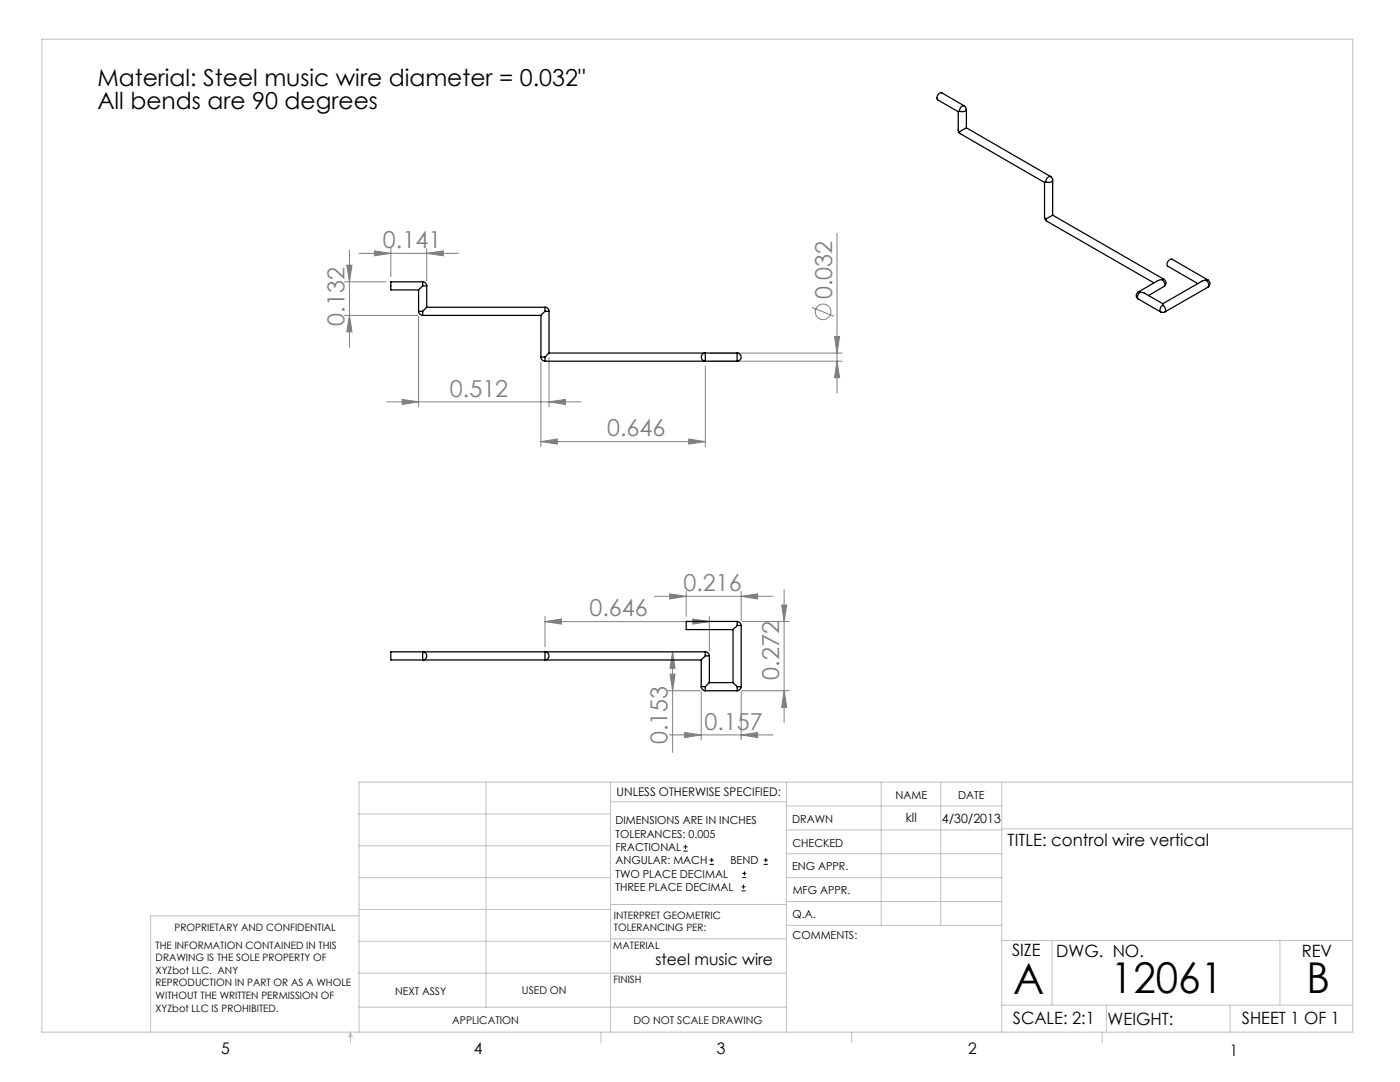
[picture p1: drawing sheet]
<svg xmlns="http://www.w3.org/2000/svg" width="279mm" height="216mm" viewBox="0 0 279 216" stroke-linecap="round" stroke-linejoin="round" font-family="sans-serif">
<g fill="none" stroke="#808080" stroke-width=".2">
<path d="M68.7 56.2h8.3M69.2 52.9h1l-.5 3.3zM69.7 49.9v19.4M71.6 50.6h19.9M74.7 50.1l3.3 .5-3.3 .4zM78 49.6v5.6M85.2 50.6l3.3-.5v.9zM85.2 49.6v6.4M167 46.5v31.9M68.7 62.9h14.7M69.7 62.9l.5 3.3h-1zM80.3 79.7l3.2 .5-3.2 .5z"/>
<path d="M83.5 63.1v18.1M107.9 72.2v16.9M109.6 71.4v9.8M140.8 73.1v16M141.7 70.4h26.4M141.7 72.1h26.4M162 61.3l4.5 1.8M166.5 67.1h1.1l-.6 3.3zM167 72.1l.6 3.3h-1.1zM77.2 80.2h38.7M107.9 88.1l3.3-.5v1zM107.9 88.1h32.9"/>
<path d="M109.6 80.2l3.3-.5v1zM137.4 87.6l3.4 .5-3.4 .5zM130.6 119h23.7M133.6 118.5l3.3 .5-3.3 .5zM136.9 118v5M147.9 119l3.3-.5v1zM147.9 118v5.8M156.5 117.7v26.5M108.8 124l3.2-.5v1zM108.8 123v6M108.8 124h32.8M133.2 137.8h6.5"/>
<path d="M133.7 134.5h1l-.5 3.3zM134.2 130.1l.5 3.2h-1zM134.2 130.1v20M138.3 123.5l3.3 .5-3.3 .5zM139.9 138v9.7M141.6 123v6.9M147.9 138v9.7M148.1 137.8h9.4M148.1 124h9.4M156 120.7h1l-.5 3.3zM156.5 137.8l.5 3.3h-1zM133.6 146.6h20.7"/>
<path d="M136.6 146.2l3.3 .4-3.3 .6zM147.9 146.6l3.3-.4v1z"/>
<circle cx="164.3" cy="62.2" r="1.56"/>
</g>
<g fill="none" stroke="#000" stroke-width=".2">
<path d="M136.4 169.8h.8M136.4 169h.8M136.8 168.6v.8M141.6 172.5h.9M141.6 171.6h.9M142 171.2v.8M148 177.8h.8M148 177h.8M148.1 175.1h.8M148.1 174.3h.8M148.4 176.5v.8M148.6 173.9v.8"/>
<path d="M152.4 172.5h.8M152.4 171.6h.8M152.8 171.2v.8"/>
</g>
<g fill="none" stroke="#c0c0c0" stroke-width=".2">
<path d="M8.4 7.8h261.6v198.2h-261.6zM97 156.1v44.9M121.8 156.1v49.9M121.8 160h35.2M157 156.1v49.9M175.9 156.1v28.5M187.7 156.1v28.5M199.9 156.1v49.9M270 156.1h-198.4v49.9M71.6 175.1h50.2M71.6 168.8h50.2M71.6 162.4h50.2"/>
<path d="M157 170.4h42.9M157 165.6h42.9M157 160.8h42.9M157 175.1h42.9M157 179.9h42.9M199.9 165.4h70.1M71.6 194.2h85.4M71.6 187.8h50.2M71.6 181.5h50.2M71.6 182.7h-41.5v23.3M121.8 187.3h35.2M121.8 180.5h35.2"/>
<path d="M157 184.6h42.9M199.9 187.7h70.1M210 187.7v12.9M255.4 187.7v12.9M70 206v2.1M70 206l.3 .8h-.7zM71.6 201h85.4M119.9 206v2.1M170 206v2.1M199.9 200.6h70.1M220 206v2.1M220.8 200.6v5.4"/>
<path d="M245.5 200.6v5.4"/>
</g>
<g fill="#808080">
<path d="M147.9 119l3.3-.5v1zM133.6 118.5l3.3 .5-3.3 .5z"/>
<path d="M74.7 50.1l3.3 .5-3.3 .4zM85.2 50.6l3.3-.5v.9zM80.3 79.7l3.2 .5-3.2 .5zM109.6 80.2l3.3-.5v1zM107.9 88.1l3.3-.5v1zM137.4 87.6l3.4 .5-3.4 .5zM108.8 124l3.2-.5v1zM138.3 123.5l3.3 .5-3.3 .5zM136.6 146.2l3.3 .4-3.3 .6zM147.9 146.6l3.3-.4v1z"/>
<path d="M69.7 62.9l.5 3.3h-1zM69.2 52.9h1l-.5 3.3zM156.5 137.8l.5 3.3h-1zM156 120.7h1l-.5 3.3z"/>
<path d="M166.5 67.1h1.1l-.6 3.3zM167 72.1l.6 3.3h-1.1zM134.2 130.1l.5 3.2h-1zM133.7 134.5h1l-.5 3.3z"/>
</g>
<g fill="none" stroke="#000" stroke-width=".25">
<path d="M191.2 26l.4 .6M191.2 26l.3 .3M191.2 22.3v3.7M191.5 26.3l.1 .4 16.9 9.7M191.5 22.2l-.3 .1M191.8 21.3a.58 .58 0 0 1 1 .3 .58 .58 0 0 1-.7 .7l-.6-.1zM192.4 21.1l-4.4-2.6a.92 .92 0 0 0-.9 1.4l4.1 2.4M192.9 25.5l-1.4 .8M192.9 25.5l16.8 9.7M192.9 21.8v3.7M208.5 36.4v7M208.7 36.3l-.2 .1"/>
<path d="M209.7 35.2a.63 .63 0 0 1 .3 .8 .63 .63 0 0 1-.7 .4l-.6-.1M209.7 35.3v-.1a1.02 1.02 0 0 0-1 1.1M210.1 35.9v7M83.5 57.9v4.2M84.3 56.2a.85 .85 0 0 1 .9 .8M84.3 57l-.8 .9M84.3 56.2v.8M84.3 57h.9M84.4 56.2h-6.4v1.7h5.5M85.2 57v4.3M208.5 43.4l.3 .7M208.5 43.4l.2 .3"/>
<path d="M208.7 43.7l.2 .4M208.8 44.1l21.5 12.3M210.1 42.9l-1.4 .8M210.1 42.9l22.2 12.8M227.6 58.3a.72 .72 0 0 0-.8 .5 .72 .72 0 0 0 .3 .9M227.6 58.3l.8 .2 3.7 2.1M227.6 58.3l-.4 .4a.66 .66 0 0 0 0 1l4.5 2.6M231.9 55.8a.64 .64 0 0 1 .7 .2 .64 .64 0 0 1 .1 .7l-.4 .5M231.9 55.8l-.8 .2-3.9 2.3M231.9 55.8l.4 .4a.66 .66 0 0 1 0 1l-3.1 1.8M240.7 55.9a.72 .72 0 0 1 .8 .5 .72 .72 0 0 1-.4 .9M240.7 55.9l.2 .2a.95 .95 0 0 1 .2 1.2l-8.7 5"/>
<path d="M240.7 55.9l-.8 .2-7.8 4.5M241.1 55.9l-7.2-4.2a.95 .95 0 0 0-.8 1.4l5.9 3.5M83.5 62.1l.3 .6 .5 .2M83.5 62.1h.8M84.3 62.1v.8M84.3 62.9h23.6M85.2 61.3l-.9 .8M85.2 61.3h23.6M107.9 71.3a.69 .69 0 0 0 .9 .7v-.7M107.9 71.3h.9M107.9 62.9v8.4M108.7 72.1h38.4"/>
<path d="M108.8 61.3a.69 .69 0 0 1 .7 .8h-.7M108.8 62.1l-.9 .8M108.8 61.3v.8M109.6 70.4l-.8 .9M109.6 70.4h37.5M109.6 62.1v8.3M140.2 70.7l.6-.3v1.6a.76 .76 0 0 1-.8-.5 .76 .76 0 0 1 .2-.8zM147.1 72.1h.1M147.1 70.4v1.7M147.1 70.4a.81 .81 0 0 1 .8 .9 .81 .81 0 0 1-.8 .8M231.7 62.3h.7M232.1 60.9l.2 .2a.77 .77 0 0 1 .1 1.2"/>
<path d="M232.1 60.9a.91 .91 0 0 0-.4 1.4M232.1 60.6v.3M84.3 130.1a.78 .78 0 0 1 .9 .7 .78 .78 0 0 1-.9 .8zM108.8 130.1a.78 .78 0 0 1 .8 .7 .78 .78 0 0 1-.8 .8zM139.9 131.7v5.4M140.7 137.8h6.4M140.8 130.1a.85 .85 0 0 1 .8 .8M140.8 137h-.9l.3 .6 .6 .2M140.8 130.1h-62.8v1.6h61.9M140.8 130.1v.8M140.8 130.9l-.9 .8M140.8 130.9h.8"/>
<path d="M140.8 137v.8M141.6 136.2l-.8 .8M141.6 130.9v5.3M141.6 136.2h4.7M146.3 136.2l.8 .8M146.3 125.6v10.6M147.1 124a.85 .85 0 0 1 .8 .8M147.1 124.8l-.8 .8M147.1 124v.8M147.1 124h-10.2v1.6h9.4M147.1 137h.8M147.1 124.8h.8"/>
<path d="M147.1 137v.8M147.9 137l-.2 .6-.6 .2M147.9 124.8v12.2"/>
</g>
<g font-size="8.5">
<text x="202.2" y="198.3">A</text>
<text x="221.7" y="198.1">12061</text>
<text x="260.7" y="198.1">B</text>
</g>
<g font-size="4.7">
<text x="19.4" y="17.2">Material: Steel music wire diameter = 0.032&quot;</text>
<text x="19.4" y="21.7">All bends are 90 degrees</text>
</g>
<g font-size="4.7" fill="#808080">
<text x="76.4" y="49.5">0.141</text>
<text x="166.1" y="59.7" transform="rotate(-90 166.1 59.7)">0.032</text>
<text x="68.7" y="65" transform="rotate(-90 68.7 65)">0.132</text>
<text x="89.8" y="79.2">0.512</text>
<text x="121.2" y="87.1">0.646</text>
<text x="136.4" y="118">0.216</text>
<text x="117.6" y="123">0.646</text>
<text x="155.5" y="135.7" transform="rotate(-90 155.5 135.7)">0.272</text>
<text x="133.2" y="148.5" transform="rotate(-90 133.2 148.5)">0.153</text>
<text x="140.6" y="145.6">0.157</text>
</g>
<g font-size="3.4">
<text x="201.1" y="168.8">TITLE: control wire vertical</text>
<text x="202" y="190.8">SIZE</text>
<text x="210.8" y="190.9">DWG. NO.</text>
<text x="259.8" y="191">REV</text>
<text x="202.1" y="204.4">SCALE: 2:1</text>
<text x="221" y="204.5">WEIGHT:</text>
<text x="247.8" y="204.4">SHEET 1 OF 1</text>
</g>
<g font-size="3.2">
<text x="130.8" y="192.5">steel music wire</text>
<text x="44.2" y="210.4">5</text>
<text x="94.6" y="210.3">4</text>
<text x="143.1" y="210.4">3</text>
<text x="193.2" y="210.3">2</text>
<text x="245.4" y="210.6">1</text>
</g>
<g font-size="2.5">
<text x="180.8" y="164.1">kll</text>
<text x="188" y="164.2">4/30/2013</text>
</g>
<text font-size="2.4" x="123.1" y="158.9">UNLESS OTHERWISE SPECIFIED:</text>
<g font-size="2.2">
<text x="178.7" y="159.4">NAME</text>
<text x="191.2" y="159.4">DATE</text>
<text x="122.8" y="164.5">DIMENSIONS ARE IN INCHES</text>
<text x="122.8" y="167.1">TOLERANCES: 0.005</text>
<text x="158.1" y="164.2">DRAWN</text>
<text x="122.8" y="169.8">FRACTIONAL</text>
<text x="122.8" y="172.5">ANGULAR: MACH</text>
<text x="145.8" y="172.5">BEND</text>
<text x="158.1" y="173.7">ENG APPR.</text>
<text x="158.2" y="169.1">CHECKED</text>
<text x="122.8" y="175.1">TWO PLACE DECIMAL</text>
<text x="122.8" y="177.8">THREE PLACE DECIMAL</text>
<text x="158.2" y="178.4">MFG APPR.</text>
<text x="158.2" y="183.2">Q.A.</text>
<text x="158.2" y="187.4">COMMENTS:</text>
</g>
<g font-size="2.1">
<text x="78.8" y="198.5">NEXT ASSY</text>
<text x="104.2" y="198.4">USED ON</text>
<text x="90.2" y="204.3">APPLICATION</text>
<text x="126.4" y="204.3">DO NOT SCALE DRAWING</text>
</g>
<g font-size="2">
<text x="34.8" y="185.7">PROPRIETARY AND CONFIDENTIAL</text>
<text x="122.5" y="183.3">INTERPRET GEOMETRIC</text>
<text x="122.5" y="185.9">TOLERANCING PER:</text>
<text x="31.1" y="189.3">THE INFORMATION CONTAINED IN THIS</text>
<text x="31.1" y="191.8">DRAWING IS THE SOLE PROPERTY OF</text>
<text x="122.4" y="189.4">MATERIAL</text>
<text x="31.1" y="194.3">XYZbot LLC. ANY</text>
<text x="31.1" y="196.8">REPRODUCTION IN PART OR AS A WHOLE</text>
<text x="122.4" y="196.2">FINISH</text>
<text x="31.1" y="199.4">WITHOUT THE WRITTEN PERMISSION OF</text>
<text x="31.1" y="201.9">XYZbot LLC IS PROHIBITED.</text>
</g>
</svg>
